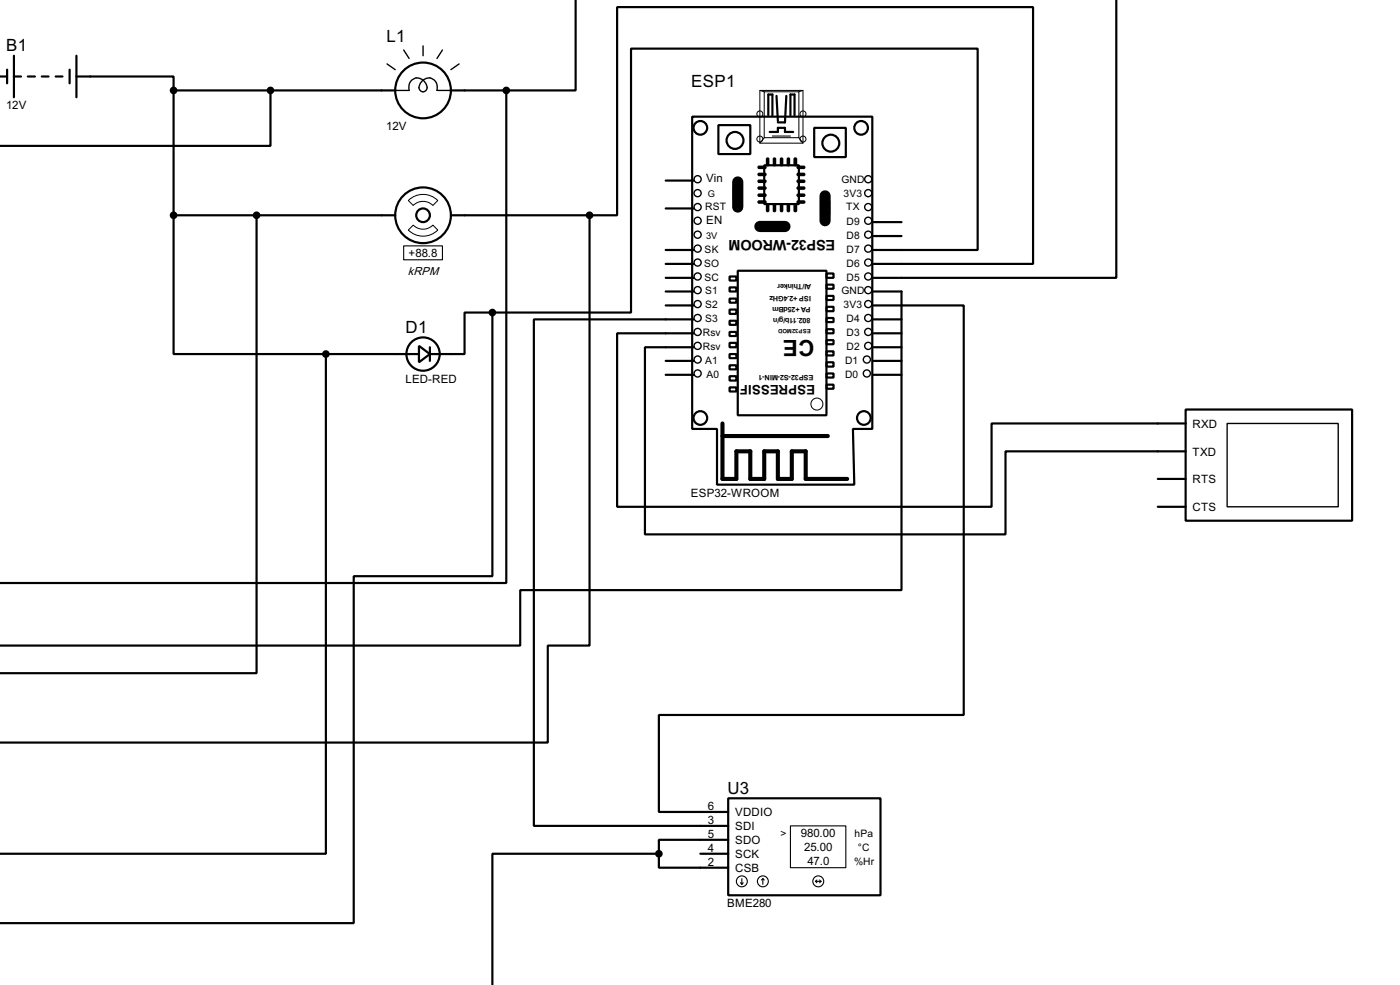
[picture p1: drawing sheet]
<svg xmlns="http://www.w3.org/2000/svg" width="256mm" height="180mm" viewBox="0 0 256 180" stroke-linecap="round" stroke-linejoin="round" font-family="sans-serif">
<g fill="none" stroke="#000" stroke-width=".4">
<path d="M105.5 -.1v16.7h-12.7M204.5 0v50.9h-44.4M-.1 14h1.4M1.3 12.8v2.5M2.6 10.2v7.6M2.6 14h1.3M5.1 14h1.3M7.7 14h1.2M10.2 14h1.3M12.8 12.8v2.5M14 14h17.8v2.6M14 10.2v7.6"/>
<path d="M31.8 16.6v22.8M31.8 16.6h40.6M49.6 16.6v10.1h-49.6M82.6 16.6h10.2M92.8 16.6v90.1h-92.9M142.3 17.6l.2 4.6M144.1 17.6l-.3 4.8h-1.3M31.8 39.4v25.4h27.9M31.8 39.4h40.6M47 39.4v83.8h-47M82.6 39.4h25.4M108 39.4h5.1v-38.1h76.2v47h-29.2"/>
<path d="M108 39.4v78.8h-7.6v17.7h-100.4M122 33.1h5.1M122 38.2h5.1M126.8 21.4h33v57.1h-3.5l.2 10.2h-25.1v-10.2h-4.6zM131.6 22.9h5.9v5.3h-5.9zM134.4 34.3h1.5v2.3h-1.5zM139 36.9h1.3v.2h-1.3zM139 35.6h1.3v.3h-1.3zM139 34.3h1.3v.3h-1.3zM139 33.1h1.3v.2h-1.3zM139 31.8h1.3v.3h-1.3zM139 30.5h1.3v.3h-1.3z"/>
<path d="M140 30.3h6.4v7.1h-6.4zM140.5 37.4h.3v1.3h-.3zM140.5 29h.3v1.3h-.3zM140.8 21.1v-3.8h.7v3.8M141 24.2h1.5v-.8h1.3v.8h1.5M141.8 37.4h.2v1.3h-.2zM141.8 29h.2v1.3h-.2zM143.1 37.4h.2v1.3h-.2zM143.1 29h.2v1.3h-.2zM144.3 37.4h.3v1.3h-.3zM144.3 29h.3v1.3h-.3zM144.8 21.1v-3.8h.8v3.8"/>
<path d="M145.6 37.4h.3v1.3h-.3zM145.6 29h.3v1.3h-.3zM146.1 36.9h1.3v.2h-1.3zM146.1 35.6h1.3v.3h-1.3zM146.1 34.3h1.3v.3h-1.3zM146.1 33.1h1.3v.2h-1.3zM146.1 31.8h1.3v.3h-1.3zM146.1 30.5h1.3v.3h-1.3zM149.2 23.4h5.8v5.4h-5.8zM150.4 36.9h1.5v2.3h-1.5zM90.2 57.2h-5.1v7.6h-6.3M90.2 57.2v48.3h-25.4v63.5h-64.9"/>
<path d="M122 50.9h5.1M122 48.3h5.1M122 45.8h5.1M122 53.4h5.1M122 55.9h5.1M127.1 58.5h-29.3v92.7h35.6M133.7 58.7h1.2v.8h-1.2zM133.7 56.7h1.2v.8h-1.2zM133.7 54.7h1.2v.7h-1.2zM133.7 52.6h1.2v.8h-1.2zM133.7 50.6h1.2v.8h-1.2zM135.2 49.6h16.2v26.4h-16.2z"/>
<path d="M140.5 40.7h2.3v1.5h-2.3zM151.4 58.2h1.3v.8h-1.3zM151.4 56.2h1.3v.8h-1.3zM151.4 54.2h1.3v.7h-1.3zM151.4 52.1h1.3v.8h-1.3zM151.4 50.1h1.3v.8h-1.3zM160.1 55.9h16.5v75h-55.9v17.7h12.7M160.1 53.4h5.1v54.6h-69.9v10.2h-95.3M160.1 45.8h19v-36.9h-63.5v48.3h-25.4M160.1 58.5h5.1M160.1 43.2h5.1M160.1 40.7h5.1"/>
<path d="M59.7 64.8v91.5h-59.7M59.7 64.8h17.1M76.8 63.3l2 1.5-2 1.5zM78.8 63.6v2.5M122 68.6h5.1M122 66.1h5.1M127.1 61h-14v31.8h68.6v-15.3h35.5M127.1 63.6h-8.9v34.2h66v-15.2h33M133.7 70.9h1.2v.8h-1.2zM133.7 68.9h1.2v.8h-1.2zM133.7 66.9h1.2v.7h-1.2zM133.7 64.8h1.2v.8h-1.2z"/>
<path d="M133.7 62.8h1.2v.8h-1.2zM133.7 60.8h1.2v.7h-1.2zM151.4 70.4h1.3v.8h-1.3zM151.4 68.4h1.3v.7h-1.3zM151.4 66.3h1.3v.8h-1.3zM151.4 64.3h1.3v.8h-1.3zM151.4 62.3h1.3v.7h-1.3zM151.4 60.3h1.3v.7h-1.3zM160.1 68.6h5.1M160.1 66.1h5.1M160.1 63.6h5.1M160.1 61h5.1"/>
<path d="M217.2 75h30.5v20.3h-30.5zM212.1 87.7h5.1M212.1 92.8h5.1M120.7 156.3v2.5h12.7M120.7 156.3h-30.5v24M128.3 156.3h5.1M133.4 146.1h27.9v17.8h-27.9zM133.4 153.7h-12.7v2.6"/>
<circle cx="77.5" cy="16.6" r="5.1"/>
<circle cx="77.5" cy="39.4" r="5.1"/>
<circle cx="77.5" cy="39.4" r="1.25"/>
<circle cx="128.3" cy="23.4" r="1.25"/>
<circle cx="134.6" cy="25.7" r="1.55"/>
<circle cx="152.2" cy="26.2" r="1.55"/>
<circle cx="157.7" cy="23.4" r="1.25"/>
<circle cx="77.5" cy="64.8" r="3.1"/>
<circle cx="128.3" cy="76.5" r="1.25"/>
<circle cx="158.2" cy="76.5" r="1.25"/>
</g>
<g fill="none" stroke="#000" stroke-width=".25">
<path d="M70.9 11.7l1.5 1.1M72.4 16.6h2.6a1.69 1.69 0 0 1 1.1-2.3 1.69 1.69 0 0 1 2.1 1.4 .76 .76 0 0 1-.7 1.1 .76 .76 0 0 1-.7-1.1 1.68 1.68 0 0 1 1.4-1.4 1.68 1.68 0 0 1 1.8 1l.1 1.3h2.5M74 9.2l1 1.5M77.5 8.4v1.8M81.1 9.2l-1 1.5M84.1 11.7l-1.5 1.1M224.8 77.5h20.4v15.3h-20.4z"/>
<circle cx="127.8" cy="32.8" r=".65"/>
<circle cx="127.8" cy="37.9" r=".65"/>
<circle cx="127.8" cy="35.4" r=".65"/>
<circle cx="159" cy="32.8" r=".65"/>
<circle cx="159" cy="35.4" r=".65"/>
<circle cx="159" cy="37.9" r=".65"/>
<circle cx="127.8" cy="50.6" r=".65"/>
<circle cx="127.8" cy="43" r=".65"/>
<circle cx="127.8" cy="55.7" r=".65"/>
<circle cx="127.8" cy="48.1" r=".65"/>
<circle cx="127.8" cy="58.2" r=".65"/>
<circle cx="127.8" cy="53.1" r=".65"/>
<circle cx="127.8" cy="45.5" r=".65"/>
<circle cx="127.8" cy="40.4" r=".65"/>
<circle cx="159" cy="48.1" r=".65"/>
<circle cx="159" cy="58.2" r=".65"/>
<circle cx="159" cy="53.1" r=".65"/>
<circle cx="159" cy="40.4" r=".65"/>
<circle cx="159" cy="55.7" r=".65"/>
<circle cx="159" cy="50.6" r=".65"/>
<circle cx="159" cy="43" r=".65"/>
<circle cx="159" cy="45.5" r=".65"/>
<circle cx="127.8" cy="65.8" r=".65"/>
<circle cx="127.8" cy="68.4" r=".65"/>
<circle cx="127.8" cy="63.3" r=".65"/>
<circle cx="127.8" cy="60.8" r=".65"/>
<circle cx="158.8" cy="68.4" r=".65"/>
<circle cx="158.8" cy="65.8" r=".65"/>
<circle cx="159" cy="63.3" r=".65"/>
<circle cx="159" cy="60.8" r=".65"/>
</g>
<g fill="none" stroke="#000" stroke-width=".2">
<path d="M141.5 24.9h3.3M74 45h7.1v2.6h-7.1zM144.8 151.2h10.2v7.6h-10.2zM135.7 161.6l.2 .3M135.9 160.8v1.1M136.2 161.6l-.3 .3M139.8 160.8l-.3 .3M139.8 160.8l.2 .3M139.8 160.8v1.1M149.4 161.3h1M149.4 161.3l.3 .3M149.7 161.1l-.3 .2"/>
<path d="M150.2 161.1l.2 .2M150.4 161.3l-.2 .3"/>
<circle cx="135.9" cy="161.3" r="1"/>
<circle cx="139.7" cy="161.3" r="1"/>
<circle cx="149.9" cy="161.3" r="1"/>
</g>
<g fill="none" stroke="#000" stroke-width=".18">
<path d="M139.2 16.6h7.9v9.6h-7.9zM139.2 16.6l.8 .2M140 16.8h6.4v8.4h-6.4zM147.1 16.6l-.7 .2M74.8 36.7a3.8 3.8 0 0 1 5.4 0l-.9 .9a2.54 2.54 0 0 0-3.6 0zM140 25.2l-.8 1M146.4 25.2l.7 1M74.8 42.1l.9-.9a2.54 2.54 0 0 0 3.6 0l.9 .9a3.8 3.8 0 0 1-5.4 0z"/>
<circle cx="139.2" cy="20.9" r=".55"/>
<circle cx="139.2" cy="25.5" r=".55"/>
<circle cx="147.1" cy="20.9" r=".55"/>
<circle cx="147.1" cy="25.5" r=".55"/>
<circle cx="149.6" cy="74" r="1.1"/>
</g>
<g fill="#000" stroke="#000" stroke-width=".4">
<circle cx="31.8" cy="16.6" r=".5"/>
<circle cx="49.5" cy="16.6" r=".5"/>
<circle cx="92.7" cy="16.6" r=".5"/>
<circle cx="31.8" cy="39.4" r=".5"/>
<circle cx="47" cy="39.4" r=".5"/>
<circle cx="108" cy="39.4" r=".5"/>
<circle cx="90.2" cy="57.2" r=".5"/>
<circle cx="59.7" cy="64.8" r=".5"/>
<circle cx="120.7" cy="156.3" r=".5"/>
</g>
<path d="M135.2 33.3v4.6M151.2 35.9v4.5M139.2 41.5h4.6" fill="none" stroke="#000" stroke-width="2.1"/>
<path d="M132.4 77.5v10.2h2.5v-5.1h2.6v5.1h2.5v-5.1h2.5v5.1h2.6v-5.1h2.5v5.1h7.6M132.4 79.8h19.3" fill="none" stroke="#000" stroke-width=".75"/>
<text font-size="4.6" x="149.2" y="62.3" transform="rotate(-180 149.2 62.3)">CE</text>
<g font-size="3.5">
<text x="1.2" y="9.4">B1</text>
<text x="70.8" y="7.7">L1</text>
<text x="126.6" y="15.9">ESP1</text>
<text x="74.3" y="61">D1</text>
<text x="133.3" y="145.3">U3</text>
</g>
<text font-size="3" x="153" y="44" transform="rotate(-180 153 44)">ESP32-WROOM</text>
<text font-size="2.7" x="149.4" y="70.5" transform="rotate(-180 149.4 70.5)">ESPRESSIF</text>
<g font-size="2.4">
<text x="1.1" y="20">12V</text>
<text x="70.8" y="23.8">12V</text>
<text x="129.3" y="33.3">Vin</text>
<text x="129.4" y="40.9">EN</text>
<text x="74.9" y="47.1">+88.8</text>
<text x="74.3" y="70.1">LED-RED</text>
<text x="218.5" y="78.3">RXD</text>
<text x="218.5" y="83.4">TXD</text>
<text x="218.5" y="88.5">RTS</text>
<text x="126.6" y="90.9">ESP32-WROOM</text>
<text x="218.5" y="93.6">CTS</text>
<text x="129.7" y="148.2">6</text>
<text x="134.7" y="149.4">VDDIO</text>
<text x="129.7" y="150.8">3</text>
<text x="129.7" y="153.3">5</text>
<text x="129.7" y="155.9">4</text>
<text x="134.7" y="152">SDI</text>
<text x="134.7" y="154.5">SDO</text>
<text x="146.7" y="153.3">980.00</text>
<text x="147.3" y="155.8">25.00</text>
<text x="129.7" y="158.4">2</text>
<text x="134.7" y="157.1">SCK</text>
<text x="134.7" y="159.6">CSB</text>
<text x="147.9" y="158.3">47.0</text>
<text x="133.2" y="166.1">BME280</text>
</g>
<text font-size="2.3" x="74.7" y="50.4">kRPM</text>
<g font-size="2.1">
<text x="154.1" y="33.5">GND</text>
<text x="129.2" y="38.4">RST</text>
<text x="154.6" y="36.1">3V3</text>
<text x="155" y="38.4">TX</text>
<text x="155.1" y="41.2">D9</text>
<text x="129.1" y="46.2">SK</text>
<text x="155.1" y="46.2">D7</text>
<text x="155.1" y="43.7">D8</text>
<text x="129" y="48.8">SO</text>
<text x="129" y="51.4">SC</text>
<text x="129.2" y="53.9">S1</text>
<text x="154.1" y="53.9">GND</text>
<text x="155.1" y="51.4">D5</text>
<text x="155.1" y="48.8">D6</text>
<text x="129.2" y="56.4">S2</text>
<text x="129.2" y="58.9">S3</text>
<text x="154.6" y="56.4">3V3</text>
<text x="155.1" y="58.9">D4</text>
<text x="128.8" y="61.5">Rsv</text>
<text x="128.8" y="64.1">Rsv</text>
<text x="155.1" y="64.1">D2</text>
<text x="155.1" y="61.5">D3</text>
<text x="129.2" y="66.6">A1</text>
<text x="129.4" y="69.1">A0</text>
<text x="154.8" y="66.6">D1</text>
<text x="154.8" y="69.1">D0</text>
<text x="143" y="153.2">&gt;</text>
<text x="156.6" y="153.2">hPa</text>
<text x="157.2" y="155.7">°C</text>
<text x="156.5" y="158.3">%Hr</text>
</g>
<g font-size="1.9">
<text x="129.7" y="36">G</text>
<text x="129.4" y="43.7">3V</text>
</g>
<g font-size="1.5">
<text x="148.6" y="52.1" transform="rotate(-180 148.6 52.1)">AI/Thinker</text>
<text x="148.5" y="58.2" transform="rotate(-180 148.5 58.2)">802.11b/g/n</text>
<text x="148.5" y="56.1" transform="rotate(-180 148.5 56.1)">PA+25dBm</text>
<text x="148.6" y="54.1" transform="rotate(-180 148.6 54.1)">ISP +2.4GHz</text>
<text x="149" y="68.6" transform="rotate(-180 149 68.6)">ESP32-S2-MIN-1</text>
</g>
<text font-size="1.2" x="148.5" y="60.3" transform="rotate(-180 148.5 60.3)">ESP32MOD</text>
</svg>
